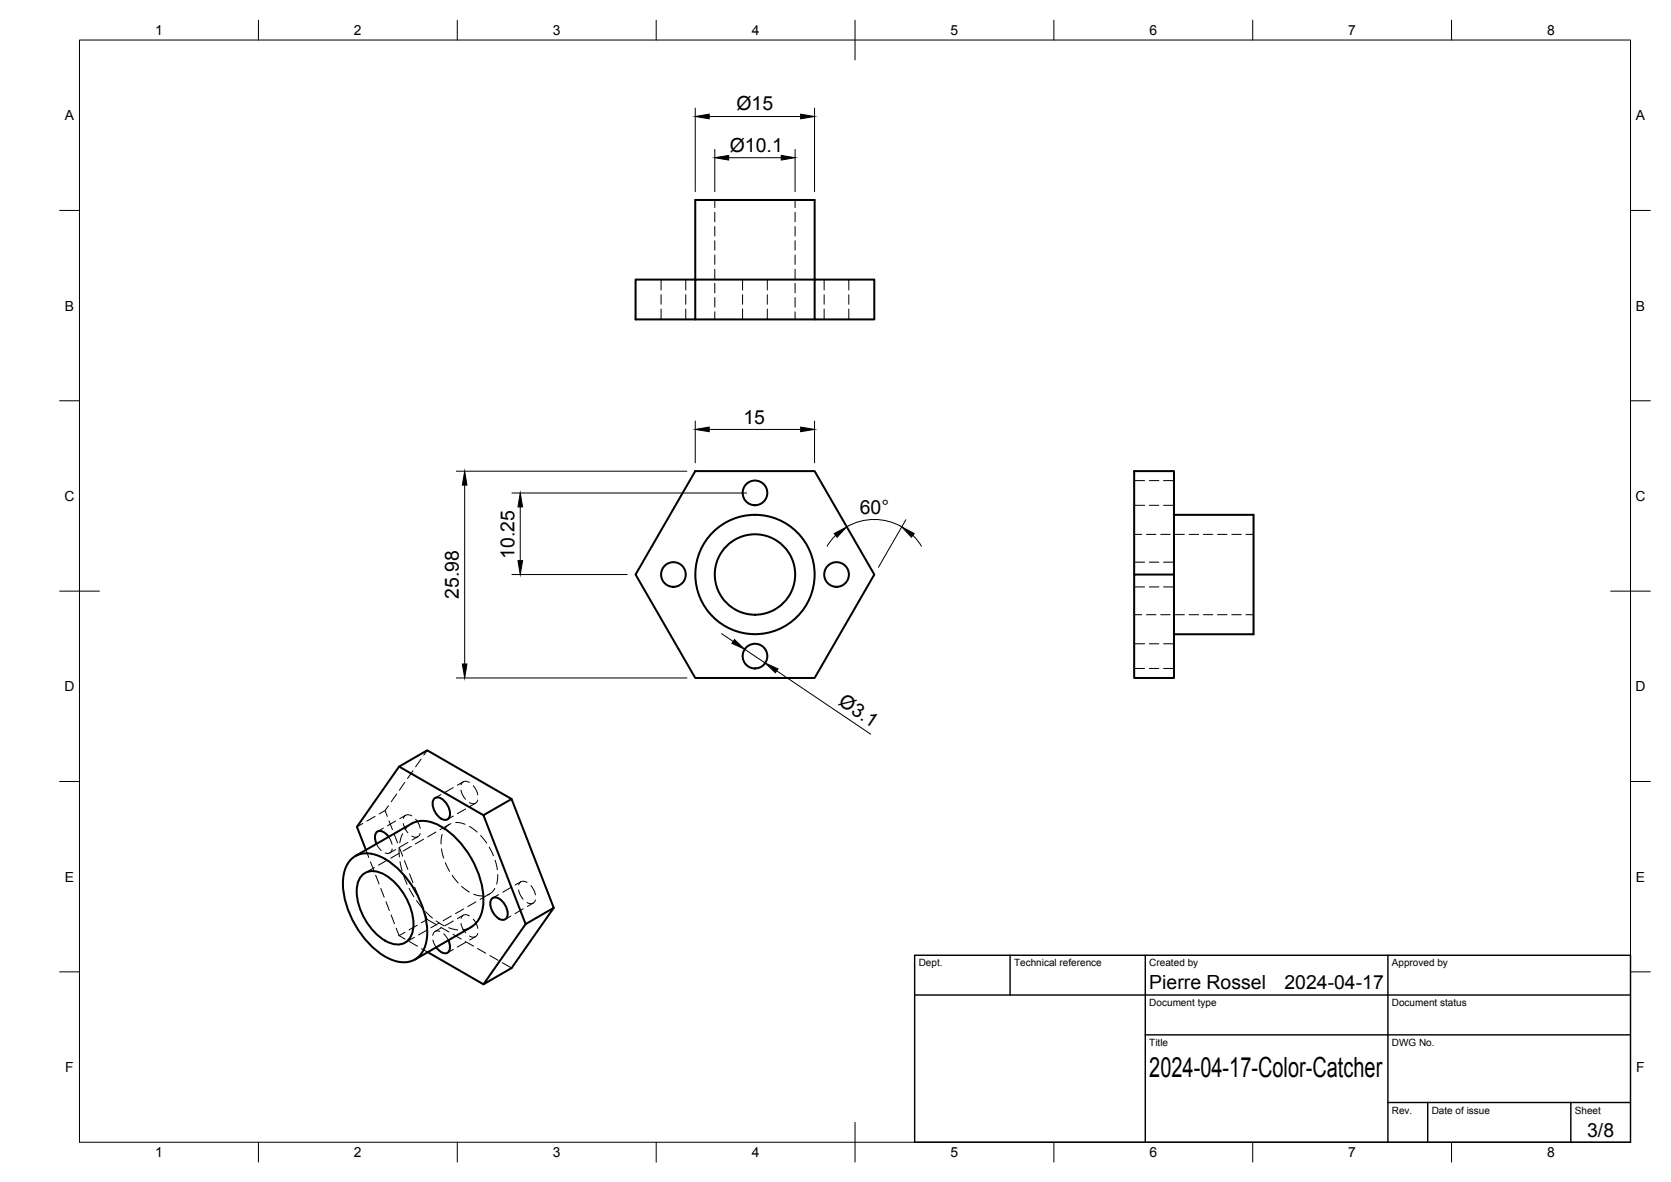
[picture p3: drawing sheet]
<svg xmlns="http://www.w3.org/2000/svg" width="420mm" height="297mm" viewBox="0 0 420 297" stroke-linecap="round" stroke-linejoin="round" font-family="sans-serif">
<!-- layer: Visible -->
<g fill="none" stroke="#000" stroke-width=".51">
<path d="M174.8 50.3h30v20h-30v10h-15v-10h15zM204.8 70.3h15v10h-15zM174.8 80.3h30M174.8 118.4h30l15 26-15 26h-30l-15-26zM295.2 129.4h20v30h-20M285.2 144.4h10v26h-10zM285.2 144.4v-26h10v26M100.4 192.6l21.2 12.3M88.6 215.7a6.3 6.3 0 0 1 7-.5 22.7 22.7 0 0 1 11.8 20.4 6.1 6.1 0 0 1-5.9 6.2 13.6 13.6 0 0 1-9.1-5 22.7 22.7 0 0 1-6.1-16.2 7.6 7.6 0 0 1 2.3-4.9zM89.3 215.1l14.2-8.1a7.3 7.3 0 0 1 7.5 .7 23 23 0 0 1 10.5 19.7 6.9 6.9 0 0 1-3 5.6M97.7 210.3a2.46 2.46 0 0 0-2.8-1.3 2.46 2.46 0 0 0-.2 3.1M109.1 200.8a1.86 1.86 0 0 1 2.8 .7l.8 1.1a2.63 2.63 0 0 1-.2 3.3 2.61 2.61 0 0 1-2.9-1.5l-.3-.6a3.3 3.3 0 0 1-.2-3z"/>
<path d="M121.6 204.9l7-4.1 10.6 27.3-7 4.1zM128.6 200.8l-21.2-12.2-7 4-10.7 15.2 2.3 5.8M90.8 220.2a4.1 4.1 0 0 1 5-.8 15.2 15.2 0 0 1 8.1 14 4 4 0 0 1-6 3.5 15.2 15.2 0 0 1-8.1-14.1l.2-1zM107.5 239.3l14.1 8.1M112.7 236.3a2.49 2.49 0 0 1-.2 3.1 2.49 2.49 0 0 1-2.8-1.4M118.4 233l-14.1 8.2M123.6 226a1.86 1.86 0 0 1 2.8 .6l.8 1.1a2.63 2.63 0 0 1-.2 3.3 2.61 2.61 0 0 1-2.9-1.5l-.3-.6a3.3 3.3 0 0 1-.2-2.9zM139.2 228.1l-10.6 15.2-7 4.1 10.6-15.2"/>
<circle cx="189.8" cy="123.9" r="3.1"/>
<circle cx="169.3" cy="144.4" r="3.1"/>
<circle cx="189.8" cy="144.4" r="15"/>
<circle cx="189.8" cy="144.4" r="10.1"/>
<circle cx="210.3" cy="144.4" r="3.1"/>
<circle cx="189.8" cy="164.9" r="3.1"/>
</g>
<!-- layer: Hidden -->
<g fill="none" stroke="#000" stroke-width=".25">
<path d="M179.7 50.3v1.9M179.7 53.3v2.4M179.7 56.9v2.4M199.9 50.3v1.9M199.9 53.3v2.4M199.9 56.9v2.4M166.2 70.3v2.6M166.2 74.1v2.4M166.2 77.6v2.7M172.4 70.3v2.6M172.4 74.1v2.4M172.4 77.6v2.7"/>
<path d="M179.7 60.5v2.4M179.7 64.1v2.3M179.7 67.7v2.3M179.7 71.2v2.4M179.7 74.8v2.4M179.7 78.4v1.9M186.7 70.3v2.6M186.7 74.1v2.4M186.7 77.6v2.7M192.9 70.3v2.6M192.9 74.1v2.4M192.9 77.6v2.7"/>
<path d="M199.9 60.5v2.4M199.9 64.1v2.3M199.9 67.7v2.3M199.9 71.2v2.4M199.9 74.8v2.4M199.9 78.4v1.9M207.2 70.3v2.6M207.2 74.1v2.4M207.2 77.6v2.7M213.4 70.3v2.6M213.4 74.1v2.4M213.4 77.6v2.7"/>
<path d="M285.2 120.8h2.6M285.2 127h2.6M285.2 134.3h1.9M288.3 134.3h2.4M289 120.8h2.4M289 127h2.4M291.8 134.3h2.4M292.6 120.8h2.6M292.6 127h2.6M295.4 134.3h2.4M299 134.3h2.4M302.6 134.3h2.3"/>
<path d="M306.1 134.3h2.4M309.7 134.3h2.4M313.3 134.3h1.9M285.2 141.3h2.6M285.2 147.5h2.6M285.2 154.5h1.9M288.3 154.5h2.4M289 141.3h2.4M289 147.5h2.4M291.8 154.5h2.4M292.6 141.3h2.6M292.6 147.5h2.6"/>
<path d="M295.4 154.5h2.4M299 154.5h2.4M302.6 154.5h2.3M306.1 154.5h2.4M309.7 154.5h2.4M313.3 154.5h1.9M285.2 161.8h2.6M285.2 168h2.6M289 161.8h2.4M289 168h2.4M292.6 161.8h2.6M292.6 168h2.6"/>
<path d="M99.7 199.5l-1.3 2M101.8 196.6l-1.4 2M103.8 193.7l-1.3 2M105.9 190.8l-1.4 1.9M107.4 188.6l-.8 1.2M110.9 199.7l-1.5 .8M114 197.9l-2.1 1.2M115.9 198.6l.4 1.2 .8 1.1M116.5 196.5l-1.5 .8M118 196.6a1.3 1.3 0 0 0-2.1 .6M119 197.4l.6 .9 .5 1.5M91.2 206.9l-1.5 .9"/>
<path d="M92 213.6l.7 1.9M93.2 216.6l.8 2.2M94.1 218l-2.3 1.4M94.3 205.2l-2.1 1.1M94.4 219.9l.9 2.3M94.7 212.1l1.2 1.6M96.4 208.1l-1.5 .9M96.8 203.7l.6 1.5M96.8 203.7l-1.5 .8M97.2 216.2l-2 1.2M97.7 202.5l-.9 1.2M97.7 210.3l.9 1.9"/>
<path d="M97.8 206.3l.9 2.2M98.6 213.3a1.21 1.21 0 0 1-1.7 1.1M99.1 209.6l.9 2.2M99.5 213.5l-1.5 .8M99.5 206.3l-2.1 1.2M100.3 214.5l-2 1.2M100.6 216.5l.5 2.3M101.2 209.5l-.7 2.3M101.3 215.2l-.9-2.2v2.4M101.4 207l.4 1.2 .8 1.1M101.5 220l.9 2.2M101.7 216.3l.9 2.2"/>
<path d="M102 204.9l-1.5 .8M102.6 211.7l-2.1 1.2M103 219.6l.8 2.2M103.4 212.7l-2.1 1.2M103.5 207l-1.1 .8-.6 .7M103.5 205a1.29 1.29 0 0 0-2.1 .7M104.5 205.9l.8 1.3 .4 1M105.1 210.3l-1.5 .8M105.6 209.5a1.28 1.28 0 0 1-2.1 .6M106.5 210.9l-2.1 1.2M109.6 209.1l-2.1 1.2M111 213.3l.5 2.4"/>
<path d="M111.2 209.7l-.3 2.4M112 216.8l1.1 2.2M113 207.2l-2.4 1.3M113.4 207l-1.2 .8-.6 .8M113.7 220l1.5 1.9M114 205.1l-1.5 .8M114.6 206.7l1.2 .1 1.1 .3M117.1 203.3l-2.1 1.2M118 207.7l2 1.4M119.6 201.9l-1.5 .8M120.1 201a1.23 1.23 0 0 1-2.1 .7M120.8 210l1.6 1.9"/>
<path d="M123 212.9l1.1 2.2M124.5 216.2l.6 2.4M125.2 219.8l-.3 2.4M95.7 223.3l.9 2.2M97 226.6l.9 2.2M98.3 229.9l.9 2.2M99.6 233.3l.8 1.8M100.4 235.1l1.5 .9M101.8 234.3l-1.4 .8M102.9 223.3l1.2 2M102.9 236.6l2.1 1.2M104.2 235.5l-2.3 1.4"/>
<path d="M104.3 222.9l.8 2.3M104.7 226.3l1.5 1.9M104.9 232.5l-2.1 1.2M105.6 226.3l.8 2.2M106 238.4l1.5 .9M106.8 229.6l.6 1.5M107 229.1l1.7 1.6M107.3 233.8l-2.1 1.2M107.4 231.1l2.4 1.3M107.4 231.1l-1.5 .8M108.8 236.2l.9 1.9M109.7 231.4l2 1.3"/>
<path d="M110.4 232l-2.1 1.2M110.6 234a1.22 1.22 0 0 0-1.8 1.1M110.8 233l2.1 1.2M110.9 233.2l-1.5 .9M111.6 234.7l1.1 1.6M112.8 233.1l2.3 .6M113.5 230.2l-2.1 1.2M113.9 234.8l2.1 1.2M114 238.6l-1.5 .8M114 231.4l-2.1 1.2M115.9 232.1l.4 1.2 .8 1.1M116.1 222.7l1.9 1.5"/>
<path d="M116.5 230l-1.5 .9M116.6 228.4l-2.1 1.2M117 236.6l2.1 1.2M117.1 236.8l-2.1 1.2M118 230.2a1.29 1.29 0 0 0-2.1 .6M118.4 233l-2.1 .7M119 231l.6 .8 .5 1.5M119.1 224.7l1.5 .4h.9M119.6 235.4l-1.5 .8M119.7 226.6l-2.1 1.2M120.1 238.4l2.1 1.2M120.1 234.6a1.25 1.25 0 0 1-2.1 .6"/>
<path d="M123.1 224.7l-2.4 1.3M124.4 223.3l-.7 .9-1.1 .7M125.4 224.8l-1.5 .9M128.5 230.2l-1.5 .8M128.5 223l-2.1 1.2M130.4 223.7l.4 1.2 .7 1.1M131 221.6l-1.5 .8M131.6 228.4l-2.1 1.2M132.5 221.7a1.29 1.29 0 0 0-2.1 .7M133.5 222.6l.8 1.3 .3 1M134.1 227l-1.5 .8M134.6 226.2a1.26 1.26 0 0 1-2.1 .6"/>
<path d="M123.2 240.1l2 1.2M126.3 241.9l2.3 1.4"/>
</g>
<!-- layer: BORDER -->
<g fill="none" stroke="#000" stroke-width=".25">
<path d="M20 10.1h390v276.9h-390zM65 5.1v5M115 5.1v5M165 5.1v5M215 5.1v10M265 5.1v5M315 5.1v5M365 5.1v5M15 52.9h5M410 52.9h5M15 100.7h5M410 100.7h5"/>
<path d="M15 148.6h10M405 148.6h10M15 196.4h5M410 196.4h5M15 244.2h5M410 244.2h5M65 287v5M115 287v5M165 287v5M215 282.1v9.9M265 287v5M315 287v5"/>
<path d="M365 287v5"/>
</g>
<!-- layer: TITLEBLOCK -->
<path d="M230 240.1h180v46.9h-180zM230 250h180M254 240.1v9.9M288 240.1v46.9M349 240.1v46.9M288 260.1h122M349 277.1h61M359 277.1v9.9M395 277.1v9.9" fill="none" stroke="#000" stroke-width=".36"/>
<!-- layer: FD_Dimensions -->
<g fill="none" stroke="#000" stroke-width=".25">
<path d="M174.8 27.2v21M178.3 29.3h23M179.7 37.5v10.7M183.2 39.6h13.2M199.9 37.5v10.7M204.8 27.2v21M114.7 118.4h58M174.8 105.8v10.5M178.3 107.9h23M204.8 105.8v10.5M116.8 121.9v45M128.7 123.9h59"/>
<path d="M130.8 127.4v13.5M210.1 134.5l-2.1 2.8M212.9 132.4a13.8 13.8 0 0 1 13.8 0M227.8 130.6l-6.9 12M229.5 134.5l2.2 2.8M128.7 144.4h29M181.4 159.2l2.9 2M114.7 170.4h58M187.2 163.2l5.2 3.4M195.3 168.6l23.6 15.9"/>
</g>
<g fill="#000" stroke="#000" stroke-width=".25">
<path d="M174.8 29.3l3.5-.6v1.2zM179.7 39.6l3.5-.5v1.1zM196.4 39.1l3.5 .5-3.5 .6zM201.3 28.7l3.5 .6-3.5 .6zM174.8 107.9l3.5-.6v1.2zM201.3 107.3l3.5 .6-3.5 .6zM116.8 118.4l.6 3.5h-1.2zM130.8 123.9l.6 3.5h-1.2zM209.8 134.1l3.1-1.7-2.4 2.6zM226.7 132.4l3.2 1.7-.7 .9zM130.2 140.9h1.2l-.6 3.5zM116.2 166.9h1.2l-.6 3.5z"/>
<path d="M184.7 160.7l2.5 2.5-3.2-1.5zM192.4 166.6l3.2 1.5-.6 1z"/>
</g>
<text font-size="7" x="289" y="270.6">2024-04-17-Color-Catcher</text>
<g font-size="4.9">
<text x="185.2" y="27.7">Ø15</text>
<text x="183.5" y="38.1">Ø10.1</text>
<text x="186.9" y="106.5">15</text>
<text x="216.2" y="129.1">60°</text>
<text x="129.3" y="140.4" transform="rotate(-90 129.3 140.4)">10.25</text>
<text x="115.4" y="150.5" transform="rotate(-90 115.4 150.5)">25.98</text>
<text x="210.6" y="177" transform="rotate(34 210.6 177)">Ø3.1</text>
<text x="289" y="248.5">Pierre Rossel</text>
<text x="323" y="248.5">2024-04-17</text>
<text x="399.1" y="285.7">3/8</text>
</g>
<g font-size="3.5">
<text x="39" y="8.8">1</text>
<text x="89" y="8.8">2</text>
<text x="139" y="8.8">3</text>
<text x="189" y="8.8">4</text>
<text x="239" y="8.8">5</text>
<text x="289" y="8.8">6</text>
<text x="339" y="8.8">7</text>
<text x="389" y="8.8">8</text>
<text x="16.3" y="30.2">A</text>
<text x="411.3" y="30.2">A</text>
<text x="16.3" y="78">B</text>
<text x="411.3" y="78">B</text>
<text x="16.2" y="125.9">C</text>
<text x="411.2" y="125.9">C</text>
<text x="16.2" y="173.7">D</text>
<text x="411.2" y="173.7">D</text>
<text x="16.3" y="221.6">E</text>
<text x="411.3" y="221.6">E</text>
<text x="16.4" y="269.4">F</text>
<text x="411.4" y="269.4">F</text>
<text x="39" y="290.8">1</text>
<text x="89" y="290.8">2</text>
<text x="139" y="290.8">3</text>
<text x="189" y="290.8">4</text>
<text x="239" y="290.8">5</text>
<text x="289" y="290.8">6</text>
<text x="339" y="290.8">7</text>
<text x="389" y="290.8">8</text>
</g>
<g font-size="2.5">
<text x="231" y="242.9">Dept.</text>
<text x="255" y="242.9">Technical reference</text>
<text x="289" y="242.9">Created by</text>
<text x="350" y="242.9">Approved by</text>
<text x="289" y="252.8">Document type</text>
<text x="350" y="252.8">Document status</text>
<text x="289" y="262.9">Title</text>
<text x="350" y="262.9">DWG No.</text>
<text x="350" y="279.9">Rev.</text>
<text x="360" y="279.9">Date of issue</text>
<text x="396" y="279.9">Sheet</text>
</g>
</svg>
